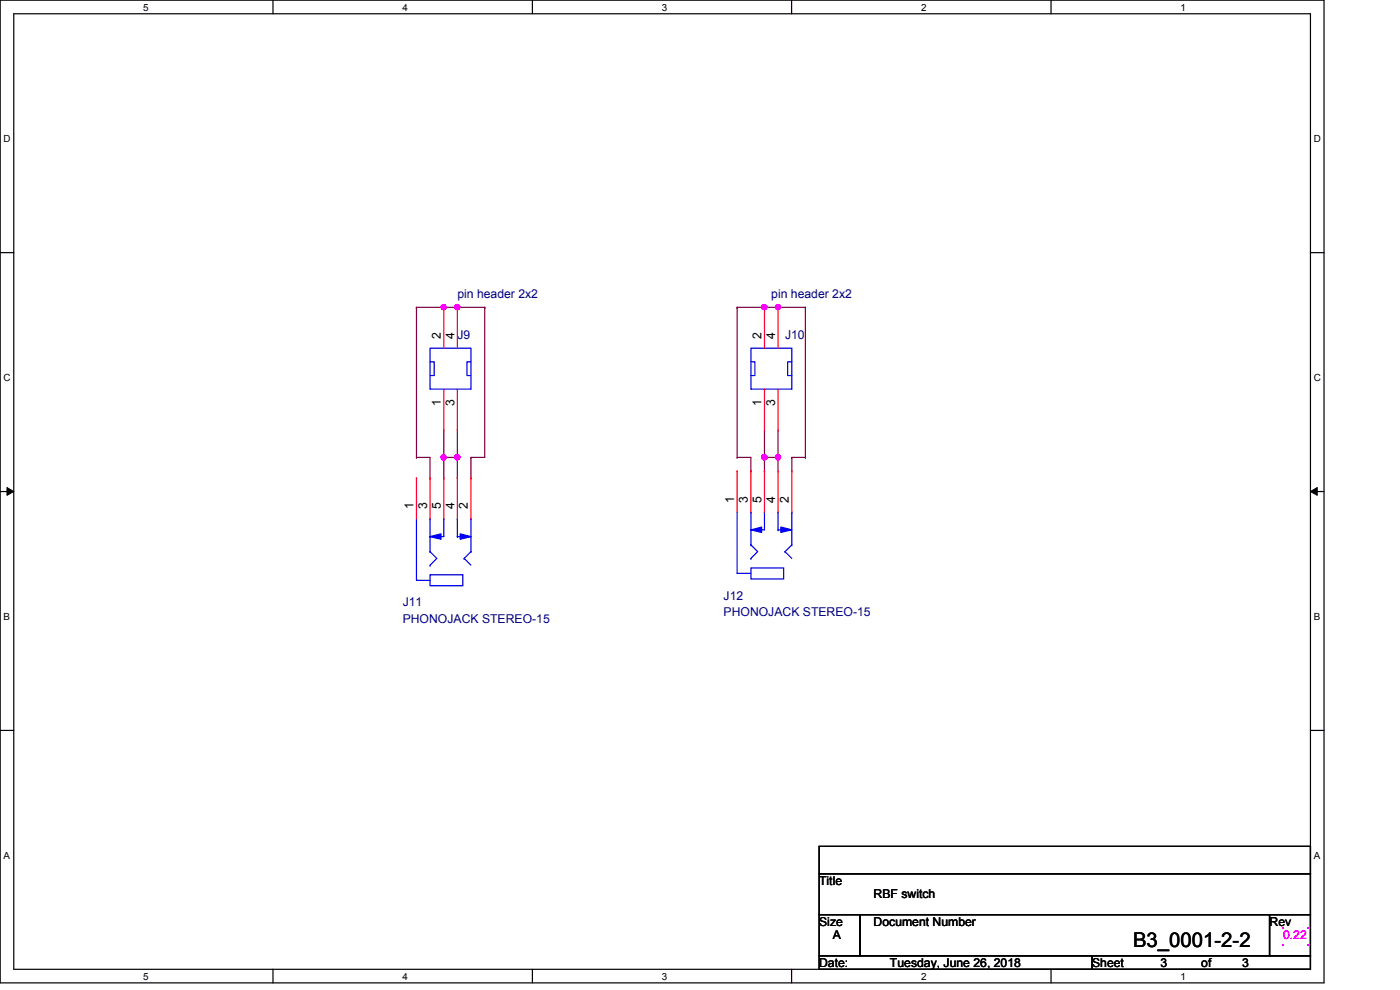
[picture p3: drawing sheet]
<svg xmlns="http://www.w3.org/2000/svg" width="297mm" height="210mm" viewBox="0 0 297 210" stroke-linecap="round" stroke-linejoin="round" font-family="sans-serif">
<path d="M0 0h280.9v208.5h-280.9zM2.9 2.9h275.1v202.7h-275.1z" fill="none" stroke="#000" stroke-width=".25"/>
<g fill="#fff">
<path d="M30.4 .3h1.1v2.4h-1.1z"/>
<path d="M30.4 205.9h1.1v2.3h-1.1z"/>
</g>
<path d="M57.9 0v2.9M57.9 205.6v2.9" fill="none" stroke="#000" stroke-width=".25"/>
<g fill="#fff">
<path d="M85.4 .3h1.1v2.4h-1.1z"/>
<path d="M85.4 205.9h1.1v2.3h-1.1z"/>
</g>
<path d="M112.9 0v2.9M112.9 205.6v2.9" fill="none" stroke="#000" stroke-width=".25"/>
<g fill="#fff">
<path d="M140.4 .3h1.2v2.4h-1.2z"/>
<path d="M140.4 205.9h1.2v2.3h-1.2z"/>
</g>
<path d="M167.9 0v2.9M167.9 205.6v2.9" fill="none" stroke="#000" stroke-width=".25"/>
<g fill="#fff">
<path d="M195.4 .3h1.2v2.4h-1.2z"/>
<path d="M195.4 205.9h1.2v2.3h-1.2z"/>
</g>
<path d="M223 0v2.9M223 205.6v2.9" fill="none" stroke="#000" stroke-width=".25"/>
<g fill="#fff">
<path d="M250.4 .3h1.2v2.4h-1.2z"/>
<path d="M250.4 205.9h1.2v2.3h-1.2z"/>
<path d="M.8 28.2h1.4v2.4h-1.4z"/>
<path d="M278.7 28.2h1.5v2.4h-1.5z"/>
<path d="M.8 78.9h1.4v2.3h-1.4z"/>
<path d="M278.7 78.9h1.5v2.3h-1.5z"/>
</g>
<path d="M0 53.6h2.9M278 53.6h2.9" fill="none" stroke="#000" stroke-width=".25"/>
<g fill="#fff">
<path d="M.8 129.6h1.3v2.3h-1.3z"/>
<path d="M278.7 129.6h1.4v2.3h-1.4z"/>
</g>
<path d="M0 104.3h2.9M278 104.3h2.9" fill="none" stroke="#000" stroke-width=".25"/>
<path d="M1.5 103.4l1.4 .9-1.4 .8zM278 104.3l1.4-.9v1.7z" fill="#000"/>
<path d="M1.5 103.4l1.4 .9-1.4 .8zM278 104.3l1.4-.9v1.7z" fill="none" stroke="#000" stroke-width=".21"/>
<g fill="#fff">
<path d="M.8 180.3h1.3v2.3h-1.3z"/>
<path d="M278.7 180.3h1.4v2.3h-1.4z"/>
</g>
<path d="M0 154.9h2.9M278 154.9h2.9" fill="none" stroke="#000" stroke-width=".25"/>
<g fill="none" stroke="#800040" stroke-width=".25">
<path d="M88.3 65.2h.1M88.3 65.2v31.8M88.3 65.2h5.8M102.8 65.2h.1M102.8 65.2v31.8M156.4 65.2h.1M156.4 65.2h5.8M156.4 65.2v31.8M94.1 97h.1M94.1 97h2.9M162.2 97h.1M162.2 97h2.9"/>
<path d="M165.1 97h.1M165.1 97v2.9"/>
</g>
<circle cx="162.2" cy="97" r=".57" fill="#f0f"/>
<circle cx="162.2" cy="97" r=".57" fill="none" stroke="#f0f" stroke-width=".25"/>
<path d="M94.1 97h.1M94.1 91.2v5.8M97 97h.1M97 91.2v5.8M162.2 99.9h.1M162.2 97v2.9" fill="none" stroke="#800040" stroke-width=".25"/>
<circle cx="97" cy="97" r=".57" fill="#f0f"/>
<circle cx="97" cy="97" r=".57" fill="none" stroke="#f0f" stroke-width=".25"/>
<path d="M94.1 65.2h2.9M97 65.2h.1" fill="none" stroke="#800040" stroke-width=".25"/>
<circle cx="94.1" cy="65.1" r=".56" fill="#f0f"/>
<circle cx="94.1" cy="65.1" r=".56" fill="none" stroke="#f0f" stroke-width=".25"/>
<circle cx="97" cy="65.2" r=".56" fill="#f0f"/>
<circle cx="97" cy="65.2" r=".56" fill="none" stroke="#f0f" stroke-width=".25"/>
<path d="M97 65.2h5.8M102.8 65.2h.1M88.3 97h.1M88.3 97h2.9v4.4M94.1 97v4.4M99.9 97h.1M99.9 97h2.9M99.9 97v4.4M91.2 101.4h.1M94.1 101.4h.1M99.9 101.4h.1" fill="none" stroke="#800040" stroke-width=".25"/>
<circle cx="94.1" cy="97" r=".56" fill="#f0f"/>
<circle cx="94.1" cy="97" r=".56" fill="none" stroke="#f0f" stroke-width=".25"/>
<path d="M165.1 65.2h5.8M170.9 65.2h.1M97 97v4.4M97 101.4h.1" fill="none" stroke="#800040" stroke-width=".25"/>
<circle cx="165.1" cy="65.1" r=".56" fill="#f0f"/>
<circle cx="165.1" cy="65.1" r=".56" fill="none" stroke="#f0f" stroke-width=".25"/>
<path d="M162.2 65.2h2.9M165.1 65.2h.1M170.9 65.2h.1M170.9 65.2v31.8" fill="none" stroke="#800040" stroke-width=".25"/>
<circle cx="162.2" cy="65.2" r=".56" fill="#f0f"/>
<circle cx="162.2" cy="65.2" r=".56" fill="none" stroke="#f0f" stroke-width=".25"/>
<path d="M156.4 97h.1M156.4 97h2.9v2.9M159.3 99.9h.1M162.2 97h.1M162.2 91.2v5.8M165.1 97h.1M165.1 91.2v5.8M168 97h.1M168 97h2.9M168 97v2.9M170.9 97h.1" fill="none" stroke="#800040" stroke-width=".25"/>
<circle cx="165" cy="97" r=".56" fill="#f0f"/>
<circle cx="165" cy="97" r=".56" fill="none" stroke="#f0f" stroke-width=".25"/>
<path d="M173.8 179.5h104.2v5.8h-104.2zM173.8 185.3h104.2v8.7h-104.2zM173.8 194h8.7v8.7h-8.7zM182.5 194h86.8v8.7h-86.8zM269.3 194h8.7v8.7h-8.7zM173.8 202.7h57.9v2.9h-57.9zM231.7 202.7h46.3v2.9h-46.3z" fill="none" stroke="#000" stroke-width=".25"/>
<g fill="#f0f">
<path d="M272 196.8h.4v.3h-.4z"/>
<path d="M277.2 196.8h.4v.3h-.4z"/>
<path d="M277.2 200.2h.4v.4h-.4z"/>
<path d="M272 200.2h.4v.4h-.4z"/>
</g>
<path d="M173.8 179.5h104.2v5.8h-104.2zM173.8 185.3h104.2v8.7h-104.2zM173.8 194h8.7v8.7h-8.7zM182.5 194h86.8v8.7h-86.8zM269.3 194h8.7v8.7h-8.7zM173.8 202.7h57.9v2.9h-57.9zM231.7 202.7h46.3v2.9h-46.3z" fill="none" stroke="#000" stroke-width=".25"/>
<g fill="#f0f">
<path d="M272 196.8h.4v.3h-.4z"/>
<path d="M277.2 196.8h.4v.3h-.4z"/>
<path d="M277.2 200.2h.4v.4h-.4z"/>
<path d="M272 200.2h.4v.4h-.4z"/>
</g>
<path d="M173.8 179.5h104.2v5.8h-104.2zM173.8 185.3h104.2v8.7h-104.2zM173.8 194h8.7v8.7h-8.7zM182.5 194h86.8v8.7h-86.8zM269.3 194h8.7v8.7h-8.7zM173.8 202.7h57.9v2.9h-57.9zM231.7 202.7h46.3v2.9h-46.3z" fill="none" stroke="#000" stroke-width=".25"/>
<g fill="#f0f">
<path d="M272 196.8h.4v.3h-.4z"/>
<path d="M277.2 196.8h.4v.3h-.4z"/>
<path d="M277.2 200.2h.4v.4h-.4z"/>
<path d="M272 200.2h.4v.4h-.4z"/>
</g>
<g fill="none" stroke="#00f" stroke-width=".25">
<path d="M91.2 73.9h8.7v8.6h-8.7zM91.2 76.8h.9v2.9h-.9M99.9 76.8h-.8v2.9h.8M159.3 73.9h8.7v8.6h-8.7zM159.3 76.8h.8v2.9h-.8M168 76.8h-.9v2.9h.9M88.3 110.1v13h2.9M91.2 110.1h.1M91.2 117h.1M91.2 119.9h.1M91.2 110.1v6.9M91.2 117l1.5 1.4-1.5 1.5"/>
<path d="M97 110.1h.1M97 113.8h.1M97 110.1v3.7M97 113.8h2.9M98.5 118.4h.1M98.5 118.4l1.4 1.5M99.9 110.1h.1M99.9 117h.1M99.9 110.1v6.9M99.9 117l-1.4 1.4M91.2 121.9h7v2.3h-7z"/>
</g>
<g fill="none" stroke="#f00" stroke-width=".25">
<path d="M94.1 65.2h.1M94.1 65.2v8.7M97 65.2h.1M97 65.2v8.7M162.2 65.2h.1M162.2 65.2v8.7M165.1 65.2h.1M165.1 65.2v8.7M94.1 91.2h.1M94.1 82.5v8.7M97 91.2h.1M97 82.5v8.7"/>
<path d="M162.2 91.2h.1M162.2 82.5v8.7M165.1 91.2h.1M165.1 82.5v8.7"/>
</g>
<path d="M97.6 113.2l2.3 .6-2.3 .6z" fill="#00f"/>
<path d="M94.1 110.1h.1M94.1 110.1v3.7M97.6 113.2l2.3 .6-2.3 .6z" fill="none" stroke="#00f" stroke-width=".25"/>
<path d="M91.2 113.8l2.4-.6v1.2z" fill="#00f"/>
<g fill="none" stroke="#00f" stroke-width=".25">
<path d="M91.2 113.8l2.4-.6v1.2zM91.2 113.8h.1M91.2 113.8h2.9M156.4 108.6v13h2.9M159.3 108.6h.1M159.3 115.6h.1M159.3 118.4h.1M159.3 108.6v7M159.3 115.6l1.4 1.4-1.4 1.4M165.1 108.6h.1M165.1 112.4h.1M165.1 108.6v3.8"/>
<path d="M165.1 112.4h2.9M166.5 117h.1M166.5 117l1.5 1.4M168 108.6h.1M168 115.6h.1M168 108.6v7M168 115.6l-1.5 1.4M159.3 120.5h6.9v2.3h-6.9z"/>
</g>
<path d="M88.3 101.4h.1M88.3 101.4v8.7M91.2 101.4h.1M91.2 101.4v8.7M94.1 101.4h.1M94.1 101.4v8.7M97 101.4h.1M97 101.4v8.7M99.9 101.4h.1M99.9 101.4v8.7" fill="none" stroke="#f00" stroke-width=".25"/>
<path d="M165.7 111.8l2.3 .6-2.3 .5z" fill="#00f"/>
<path d="M162.2 108.6h.1M162.2 108.6v3.8M165.7 111.8l2.3 .6-2.3 .5z" fill="none" stroke="#00f" stroke-width=".25"/>
<path d="M159.3 112.4l2.3-.6v1.1z" fill="#00f"/>
<path d="M159.3 112.4l2.3-.6v1.1zM159.3 112.4h.1M159.3 112.4h2.9" fill="none" stroke="#00f" stroke-width=".25"/>
<path d="M156.4 99.9h.1M156.4 99.9v8.7M159.3 99.9h.1M159.3 99.9v8.7M162.2 99.9h.1M162.2 99.9v8.7M165.1 99.9h.1M165.1 99.9v8.7M168 99.9h.1M168 99.9v8.7" fill="none" stroke="#f00" stroke-width=".25"/>
<circle cx="162.2" cy="97" r=".57" fill="#f0f"/>
<circle cx="162.2" cy="97" r=".57" fill="none" stroke="#f0f" stroke-width=".25"/>
<circle cx="97" cy="97" r=".57" fill="#f0f"/>
<circle cx="97" cy="97" r=".57" fill="none" stroke="#f0f" stroke-width=".25"/>
<circle cx="94.1" cy="65.1" r=".56" fill="#f0f"/>
<circle cx="94.1" cy="65.1" r=".56" fill="none" stroke="#f0f" stroke-width=".25"/>
<circle cx="97" cy="65.2" r=".56" fill="#f0f"/>
<circle cx="97" cy="65.2" r=".56" fill="none" stroke="#f0f" stroke-width=".25"/>
<circle cx="94.1" cy="97" r=".56" fill="#f0f"/>
<circle cx="94.1" cy="97" r=".56" fill="none" stroke="#f0f" stroke-width=".25"/>
<circle cx="165.1" cy="65.1" r=".56" fill="#f0f"/>
<circle cx="165.1" cy="65.1" r=".56" fill="none" stroke="#f0f" stroke-width=".25"/>
<circle cx="162.2" cy="65.2" r=".56" fill="#f0f"/>
<circle cx="162.2" cy="65.2" r=".56" fill="none" stroke="#f0f" stroke-width=".25"/>
<circle cx="165" cy="97" r=".56" fill="#f0f"/>
<circle cx="165" cy="97" r=".56" fill="none" stroke="#f0f" stroke-width=".25"/>
<text font-size="4.3" x="240.4" y="200.8">B3_0001-2-2</text>
<g font-size="2.6" fill="#000080">
<text x="97" y="63.2">pin header 2x2</text>
<text x="163.6" y="63.2">pin header 2x2</text>
<text x="97" y="71.8">J9</text>
<text x="166.5" y="71.8">J10</text>
<text x="85.4" y="128.6">J11</text>
<text x="153.5" y="127.2">J12</text>
<text x="153.5" y="130.6">PHONOJACK STEREO-15</text>
<text x="85.4" y="132.1">PHONOJACK STEREO-15</text>
</g>
<g font-size="2.6">
<text x="93.5" y="71.8" transform="rotate(-90 93.5 71.8)">2</text>
<text x="96.4" y="71.8" transform="rotate(-90 96.4 71.8)">4</text>
<text x="161.5" y="71.8" transform="rotate(-90 161.5 71.8)">2</text>
<text x="164.4" y="71.8" transform="rotate(-90 164.4 71.8)">4</text>
<text x="93.5" y="86" transform="rotate(-90 93.5 86)">1</text>
<text x="96.4" y="86" transform="rotate(-90 96.4 86)">3</text>
<text x="161.5" y="86" transform="rotate(-90 161.5 86)">1</text>
<text x="164.4" y="86" transform="rotate(-90 164.4 86)">3</text>
<text x="155.7" y="106.6" transform="rotate(-90 155.7 106.6)">1</text>
<text x="158.7" y="106.6" transform="rotate(-90 158.7 106.6)">3</text>
<text x="161.5" y="106.6" transform="rotate(-90 161.5 106.6)">5</text>
<text x="164.4" y="106.6" transform="rotate(-90 164.4 106.6)">4</text>
<text x="167.3" y="106.6" transform="rotate(-90 167.3 106.6)">2</text>
<text x="87.7" y="108" transform="rotate(-90 87.7 108)">1</text>
<text x="90.6" y="108" transform="rotate(-90 90.6 108)">3</text>
<text x="93.5" y="108" transform="rotate(-90 93.5 108)">5</text>
<text x="96.4" y="108" transform="rotate(-90 96.4 108)">4</text>
<text x="99.3" y="108" transform="rotate(-90 99.3 108)">2</text>
<text x="173.8" y="187.7">Title</text>
<text x="185.3" y="190.6">RBF switch</text>
<text x="173.8" y="196.3">Size</text>
<text x="185.3" y="196.3">Document Number</text>
<text x="269.3" y="196.3">Rev</text>
<text x="176.7" y="199.3">A</text>
<text x="173.8" y="205.1">Date:</text>
<text x="188.8" y="205.1">Tuesday, June 26, 2018</text>
<text x="231.7" y="205.1">Sheet</text>
<text x="246.2" y="205.1">3</text>
<text x="254.8" y="205.1">of</text>
<text x="263.5" y="205.1">3</text>
</g>
<text font-size="2.6" fill="#f0f" x="272.2" y="199.3">0.22</text>
<g font-size="2.1">
<text x="30.4" y="2.2">5</text>
<text x="85.4" y="2.2">4</text>
<text x="140.4" y="2.2">3</text>
<text x="195.4" y="2.2">2</text>
<text x="250.4" y="2.2">1</text>
<text x=".8" y="30.1">D</text>
<text x="278.7" y="30.1">D</text>
<text x=".8" y="80.8">C</text>
<text x="278.7" y="80.8">C</text>
<text x=".8" y="131.5">B</text>
<text x="278.7" y="131.5">B</text>
<text x=".8" y="182.2">A</text>
<text x="278.7" y="182.2">A</text>
<text x="30.4" y="207.8">5</text>
<text x="85.4" y="207.8">4</text>
<text x="140.4" y="207.8">3</text>
<text x="195.4" y="207.8">2</text>
<text x="250.4" y="207.8">1</text>
</g>
</svg>
